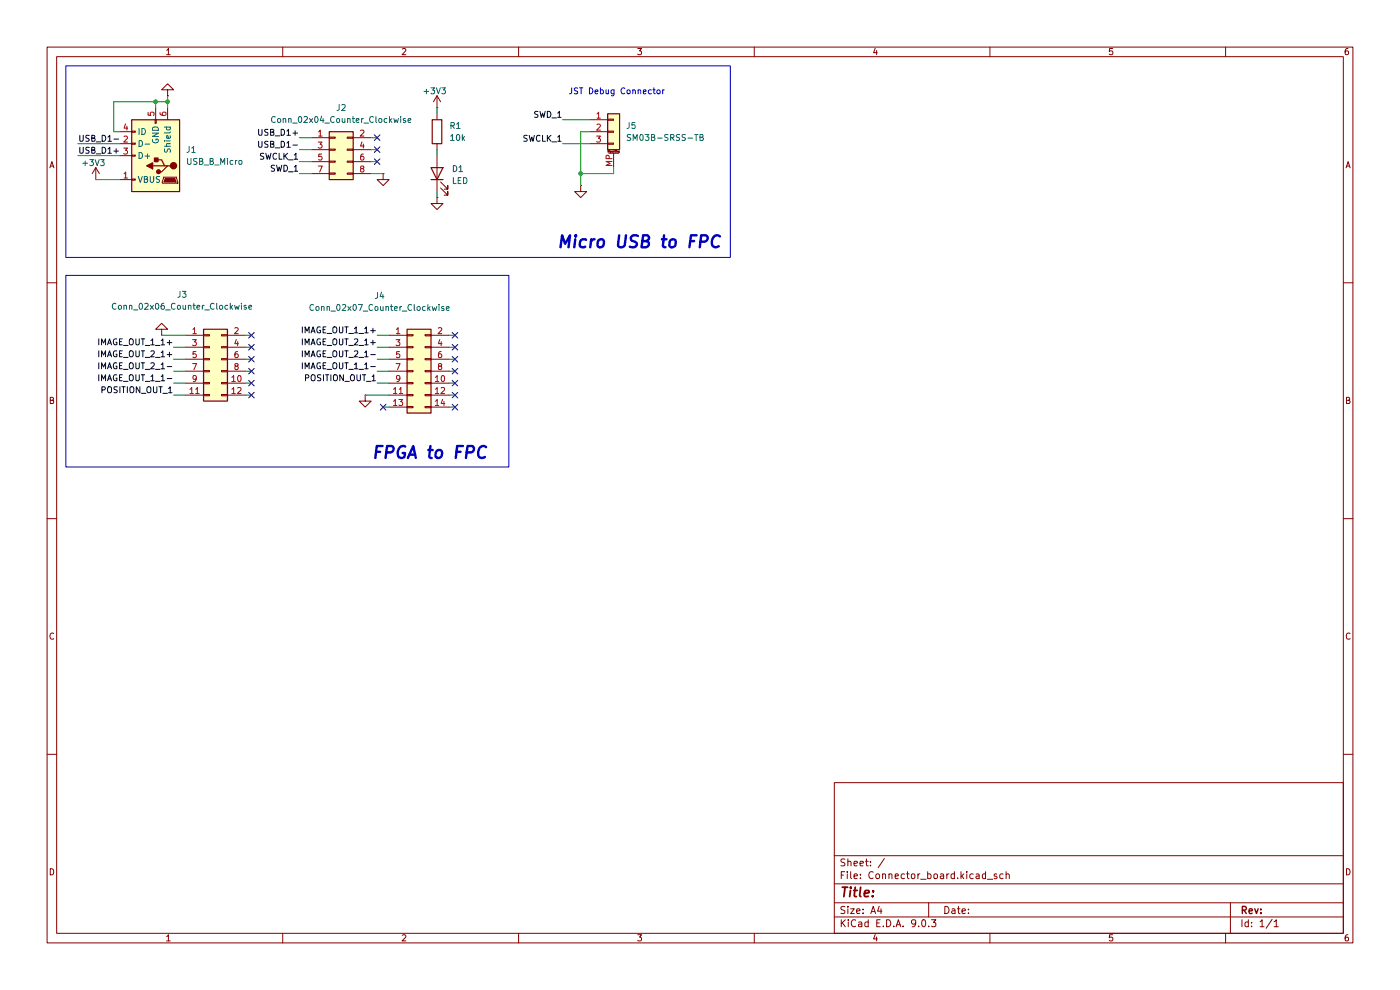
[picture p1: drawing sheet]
(kicad_sch
 (version 20250114)
 (generator "eeschema")
 (generator_version "9.0")
 (paper "A4")
 (lib_symbols
  (symbol "Connector:USB_B_Micro"
   (pin_names
    (offset 1.016)) (exclude_from_sim no) (in_bom yes) (on_board yes)
   (property "Reference" "J" (at -5.08 11.43 0) (effects (font (size 1.27 1.27)) (justify left)))
   (property "Value" "USB_B_Micro" (at -5.08 8.89 0) (effects (font (size 1.27 1.27)) (justify left)))
   (property "Footprint" "" (at 3.81 -1.27 0) (effects (font (size 1.27 1.27)) (hide yes)))
   (property "Datasheet" "~" (at 3.81 -1.27 0) (effects (font (size 1.27 1.27)) (hide yes)))
   (property "Description" "USB Micro Type B connector" (at 0 0 0) (effects (font (size 1.27 1.27)) (hide yes)))
   (symbol "USB_B_Micro_0_1"
    (rectangle (start -5.08 -7.62) (end 5.08 7.62) (stroke (width 0.254) (type default)) (fill (type background)))
    (polyline (pts (xy -4.699 5.842) (xy -4.699 5.588) (xy -4.445 4.826) (xy -4.445 4.572) (xy -1.651 4.572) (xy -1.651 4.826) (xy -1.397 5.588) (xy -1.397 5.842) (xy -4.699 5.842)) (stroke (width 0) (type default)) (fill (type none)))
    (polyline (pts (xy -4.318 5.588) (xy -1.778 5.588) (xy -2.032 4.826) (xy -4.064 4.826) (xy -4.318 5.588)) (stroke (width 0) (type default)) (fill (type outline)))
    (circle (center -3.81 2.159) (radius 0.635) (stroke (width 0.254) (type default)) (fill (type outline)))
    (polyline (pts (xy -3.175 2.159) (xy -2.54 2.159) (xy -1.27 3.429) (xy -0.635 3.429)) (stroke (width 0.254) (type default)) (fill (type none)))
    (polyline (pts (xy -2.54 2.159) (xy -1.905 2.159) (xy -1.27 0.889) (xy 0 0.889)) (stroke (width 0.254) (type default)) (fill (type none)))
    (polyline (pts (xy -1.905 2.159) (xy 0.635 2.159)) (stroke (width 0.254) (type default)) (fill (type none)))
    (circle (center -0.635 3.429) (radius 0.381) (stroke (width 0.254) (type default)) (fill (type outline)))
    (rectangle (start -0.127 -7.62) (end 0.127 -6.858) (stroke (width 0) (type default)) (fill (type none)))
    (rectangle (start 0.254 1.27) (end -0.508 0.508) (stroke (width 0.254) (type default)) (fill (type outline)))
    (polyline (pts (xy 0.635 2.794) (xy 0.635 1.524) (xy 1.905 2.159) (xy 0.635 2.794)) (stroke (width 0.254) (type default)) (fill (type outline)))
    (rectangle (start 5.08 4.953) (end 4.318 5.207) (stroke (width 0) (type default)) (fill (type none)))
    (rectangle (start 5.08 -0.127) (end 4.318 0.127) (stroke (width 0) (type default)) (fill (type none)))
    (rectangle (start 5.08 -2.667) (end 4.318 -2.413) (stroke (width 0) (type default)) (fill (type none)))
    (rectangle (start 5.08 -5.207) (end 4.318 -4.953) (stroke (width 0) (type default)) (fill (type none))))
   (symbol "USB_B_Micro_1_1"
    (pin passive line (at -2.54 -10.16 90) (length 2.54) (name "Shield" (effects (font (size 1.27 1.27)))) (number "6" (effects (font (size 1.27 1.27)))))
    (pin power_out line (at 0 -10.16 90) (length 2.54) (name "GND" (effects (font (size 1.27 1.27)))) (number "5" (effects (font (size 1.27 1.27)))))
    (pin power_out line (at 7.62 5.08 180) (length 2.54) (name "VBUS" (effects (font (size 1.27 1.27)))) (number "1" (effects (font (size 1.27 1.27)))))
    (pin bidirectional line (at 7.62 0 180) (length 2.54) (name "D+" (effects (font (size 1.27 1.27)))) (number "3" (effects (font (size 1.27 1.27)))))
    (pin bidirectional line (at 7.62 -2.54 180) (length 2.54) (name "D-" (effects (font (size 1.27 1.27)))) (number "2" (effects (font (size 1.27 1.27)))))
    (pin passive line (at 7.62 -5.08 180) (length 2.54) (name "ID" (effects (font (size 1.27 1.27)))) (number "4" (effects (font (size 1.27 1.27))))))
   (embedded_fonts no))
  (symbol "Connector_Generic:Conn_02x04_Odd_Even"
   (pin_names
    (offset 1.016) (hide yes)) (exclude_from_sim no) (in_bom yes) (on_board yes)
   (property "Reference" "J" (at 1.27 5.08 0) (effects (font (size 1.27 1.27))))
   (property "Value" "Conn_02x04_Odd_Even" (at 1.27 -7.62 0) (effects (font (size 1.27 1.27))))
   (property "Footprint" "" (at 0 0 0) (effects (font (size 1.27 1.27)) (hide yes)))
   (property "Datasheet" "~" (at 0 0 0) (effects (font (size 1.27 1.27)) (hide yes)))
   (property "Description" "Generic connector, double row, 02x04, odd/even pin numbering scheme (row 1 odd numbers, row 2 even numbers), script generated (kicad-library-utils/schlib/autogen/connector/)" (at 0 0 0) (effects (font (size 1.27 1.27)) (hide yes)))
   (symbol "Conn_02x04_Odd_Even_1_1"
    (rectangle (start -1.27 3.81) (end 3.81 -6.35) (stroke (width 0.254) (type default)) (fill (type background)))
    (rectangle (start -1.27 2.667) (end 0 2.413) (stroke (width 0.1524) (type default)) (fill (type none)))
    (rectangle (start -1.27 0.127) (end 0 -0.127) (stroke (width 0.1524) (type default)) (fill (type none)))
    (rectangle (start -1.27 -2.413) (end 0 -2.667) (stroke (width 0.1524) (type default)) (fill (type none)))
    (rectangle (start -1.27 -4.953) (end 0 -5.207) (stroke (width 0.1524) (type default)) (fill (type none)))
    (rectangle (start 3.81 2.667) (end 2.54 2.413) (stroke (width 0.1524) (type default)) (fill (type none)))
    (rectangle (start 3.81 0.127) (end 2.54 -0.127) (stroke (width 0.1524) (type default)) (fill (type none)))
    (rectangle (start 3.81 -2.413) (end 2.54 -2.667) (stroke (width 0.1524) (type default)) (fill (type none)))
    (rectangle (start 3.81 -4.953) (end 2.54 -5.207) (stroke (width 0.1524) (type default)) (fill (type none)))
    (pin passive line (at -5.08 2.54 0) (length 3.81) (name "Pin_1" (effects (font (size 1.27 1.27)))) (number "1" (effects (font (size 1.27 1.27)))))
    (pin passive line (at -5.08 0 0) (length 3.81) (name "Pin_3" (effects (font (size 1.27 1.27)))) (number "3" (effects (font (size 1.27 1.27)))))
    (pin passive line (at -5.08 -2.54 0) (length 3.81) (name "Pin_5" (effects (font (size 1.27 1.27)))) (number "5" (effects (font (size 1.27 1.27)))))
    (pin passive line (at -5.08 -5.08 0) (length 3.81) (name "Pin_7" (effects (font (size 1.27 1.27)))) (number "7" (effects (font (size 1.27 1.27)))))
    (pin passive line (at 7.62 2.54 180) (length 3.81) (name "Pin_2" (effects (font (size 1.27 1.27)))) (number "2" (effects (font (size 1.27 1.27)))))
    (pin passive line (at 7.62 0 180) (length 3.81) (name "Pin_4" (effects (font (size 1.27 1.27)))) (number "4" (effects (font (size 1.27 1.27)))))
    (pin passive line (at 7.62 -2.54 180) (length 3.81) (name "Pin_6" (effects (font (size 1.27 1.27)))) (number "6" (effects (font (size 1.27 1.27)))))
    (pin passive line (at 7.62 -5.08 180) (length 3.81) (name "Pin_8" (effects (font (size 1.27 1.27)))) (number "8" (effects (font (size 1.27 1.27))))))
   (embedded_fonts no))
  (symbol "Connector_Generic:Conn_02x06_Odd_Even"
   (pin_names
    (offset 1.016) (hide yes)) (exclude_from_sim no) (in_bom yes) (on_board yes)
   (property "Reference" "J" (at 1.27 7.62 0) (effects (font (size 1.27 1.27))))
   (property "Value" "Conn_02x06_Odd_Even" (at 1.27 -10.16 0) (effects (font (size 1.27 1.27))))
   (property "Footprint" "" (at 0 0 0) (effects (font (size 1.27 1.27)) (hide yes)))
   (property "Datasheet" "~" (at 0 0 0) (effects (font (size 1.27 1.27)) (hide yes)))
   (property "Description" "Generic connector, double row, 02x06, odd/even pin numbering scheme (row 1 odd numbers, row 2 even numbers), script generated (kicad-library-utils/schlib/autogen/connector/)" (at 0 0 0) (effects (font (size 1.27 1.27)) (hide yes)))
   (symbol "Conn_02x06_Odd_Even_1_1"
    (rectangle (start -1.27 6.35) (end 3.81 -8.89) (stroke (width 0.254) (type default)) (fill (type background)))
    (rectangle (start -1.27 5.207) (end 0 4.953) (stroke (width 0.1524) (type default)) (fill (type none)))
    (rectangle (start -1.27 2.667) (end 0 2.413) (stroke (width 0.1524) (type default)) (fill (type none)))
    (rectangle (start -1.27 0.127) (end 0 -0.127) (stroke (width 0.1524) (type default)) (fill (type none)))
    (rectangle (start -1.27 -2.413) (end 0 -2.667) (stroke (width 0.1524) (type default)) (fill (type none)))
    (rectangle (start -1.27 -4.953) (end 0 -5.207) (stroke (width 0.1524) (type default)) (fill (type none)))
    (rectangle (start -1.27 -7.493) (end 0 -7.747) (stroke (width 0.1524) (type default)) (fill (type none)))
    (rectangle (start 3.81 5.207) (end 2.54 4.953) (stroke (width 0.1524) (type default)) (fill (type none)))
    (rectangle (start 3.81 2.667) (end 2.54 2.413) (stroke (width 0.1524) (type default)) (fill (type none)))
    (rectangle (start 3.81 0.127) (end 2.54 -0.127) (stroke (width 0.1524) (type default)) (fill (type none)))
    (rectangle (start 3.81 -2.413) (end 2.54 -2.667) (stroke (width 0.1524) (type default)) (fill (type none)))
    (rectangle (start 3.81 -4.953) (end 2.54 -5.207) (stroke (width 0.1524) (type default)) (fill (type none)))
    (rectangle (start 3.81 -7.493) (end 2.54 -7.747) (stroke (width 0.1524) (type default)) (fill (type none)))
    (pin passive line (at -5.08 5.08 0) (length 3.81) (name "Pin_1" (effects (font (size 1.27 1.27)))) (number "1" (effects (font (size 1.27 1.27)))))
    (pin passive line (at -5.08 2.54 0) (length 3.81) (name "Pin_3" (effects (font (size 1.27 1.27)))) (number "3" (effects (font (size 1.27 1.27)))))
    (pin passive line (at -5.08 0 0) (length 3.81) (name "Pin_5" (effects (font (size 1.27 1.27)))) (number "5" (effects (font (size 1.27 1.27)))))
    (pin passive line (at -5.08 -2.54 0) (length 3.81) (name "Pin_7" (effects (font (size 1.27 1.27)))) (number "7" (effects (font (size 1.27 1.27)))))
    (pin passive line (at -5.08 -5.08 0) (length 3.81) (name "Pin_9" (effects (font (size 1.27 1.27)))) (number "9" (effects (font (size 1.27 1.27)))))
    (pin passive line (at -5.08 -7.62 0) (length 3.81) (name "Pin_11" (effects (font (size 1.27 1.27)))) (number "11" (effects (font (size 1.27 1.27)))))
    (pin passive line (at 7.62 5.08 180) (length 3.81) (name "Pin_2" (effects (font (size 1.27 1.27)))) (number "2" (effects (font (size 1.27 1.27)))))
    (pin passive line (at 7.62 2.54 180) (length 3.81) (name "Pin_4" (effects (font (size 1.27 1.27)))) (number "4" (effects (font (size 1.27 1.27)))))
    (pin passive line (at 7.62 0 180) (length 3.81) (name "Pin_6" (effects (font (size 1.27 1.27)))) (number "6" (effects (font (size 1.27 1.27)))))
    (pin passive line (at 7.62 -2.54 180) (length 3.81) (name "Pin_8" (effects (font (size 1.27 1.27)))) (number "8" (effects (font (size 1.27 1.27)))))
    (pin passive line (at 7.62 -5.08 180) (length 3.81) (name "Pin_10" (effects (font (size 1.27 1.27)))) (number "10" (effects (font (size 1.27 1.27)))))
    (pin passive line (at 7.62 -7.62 180) (length 3.81) (name "Pin_12" (effects (font (size 1.27 1.27)))) (number "12" (effects (font (size 1.27 1.27))))))
   (embedded_fonts no))
  (symbol "Connector_Generic:Conn_02x07_Odd_Even"
   (pin_names
    (offset 1.016) (hide yes)) (exclude_from_sim no) (in_bom yes) (on_board yes)
   (property "Reference" "J" (at 1.27 10.16 0) (effects (font (size 1.27 1.27))))
   (property "Value" "Conn_02x07_Odd_Even" (at 1.27 -10.16 0) (effects (font (size 1.27 1.27))))
   (property "Footprint" "" (at 0 0 0) (effects (font (size 1.27 1.27)) (hide yes)))
   (property "Datasheet" "~" (at 0 0 0) (effects (font (size 1.27 1.27)) (hide yes)))
   (property "Description" "Generic connector, double row, 02x07, odd/even pin numbering scheme (row 1 odd numbers, row 2 even numbers), script generated (kicad-library-utils/schlib/autogen/connector/)" (at 0 0 0) (effects (font (size 1.27 1.27)) (hide yes)))
   (symbol "Conn_02x07_Odd_Even_1_1"
    (rectangle (start -1.27 8.89) (end 3.81 -8.89) (stroke (width 0.254) (type default)) (fill (type background)))
    (rectangle (start -1.27 7.747) (end 0 7.493) (stroke (width 0.1524) (type default)) (fill (type none)))
    (rectangle (start -1.27 5.207) (end 0 4.953) (stroke (width 0.1524) (type default)) (fill (type none)))
    (rectangle (start -1.27 2.667) (end 0 2.413) (stroke (width 0.1524) (type default)) (fill (type none)))
    (rectangle (start -1.27 0.127) (end 0 -0.127) (stroke (width 0.1524) (type default)) (fill (type none)))
    (rectangle (start -1.27 -2.413) (end 0 -2.667) (stroke (width 0.1524) (type default)) (fill (type none)))
    (rectangle (start -1.27 -4.953) (end 0 -5.207) (stroke (width 0.1524) (type default)) (fill (type none)))
    (rectangle (start -1.27 -7.493) (end 0 -7.747) (stroke (width 0.1524) (type default)) (fill (type none)))
    (rectangle (start 3.81 7.747) (end 2.54 7.493) (stroke (width 0.1524) (type default)) (fill (type none)))
    (rectangle (start 3.81 5.207) (end 2.54 4.953) (stroke (width 0.1524) (type default)) (fill (type none)))
    (rectangle (start 3.81 2.667) (end 2.54 2.413) (stroke (width 0.1524) (type default)) (fill (type none)))
    (rectangle (start 3.81 0.127) (end 2.54 -0.127) (stroke (width 0.1524) (type default)) (fill (type none)))
    (rectangle (start 3.81 -2.413) (end 2.54 -2.667) (stroke (width 0.1524) (type default)) (fill (type none)))
    (rectangle (start 3.81 -4.953) (end 2.54 -5.207) (stroke (width 0.1524) (type default)) (fill (type none)))
    (rectangle (start 3.81 -7.493) (end 2.54 -7.747) (stroke (width 0.1524) (type default)) (fill (type none)))
    (pin passive line (at -5.08 7.62 0) (length 3.81) (name "Pin_1" (effects (font (size 1.27 1.27)))) (number "1" (effects (font (size 1.27 1.27)))))
    (pin passive line (at -5.08 5.08 0) (length 3.81) (name "Pin_3" (effects (font (size 1.27 1.27)))) (number "3" (effects (font (size 1.27 1.27)))))
    (pin passive line (at -5.08 2.54 0) (length 3.81) (name "Pin_5" (effects (font (size 1.27 1.27)))) (number "5" (effects (font (size 1.27 1.27)))))
    (pin passive line (at -5.08 0 0) (length 3.81) (name "Pin_7" (effects (font (size 1.27 1.27)))) (number "7" (effects (font (size 1.27 1.27)))))
    (pin passive line (at -5.08 -2.54 0) (length 3.81) (name "Pin_9" (effects (font (size 1.27 1.27)))) (number "9" (effects (font (size 1.27 1.27)))))
    (pin passive line (at -5.08 -5.08 0) (length 3.81) (name "Pin_11" (effects (font (size 1.27 1.27)))) (number "11" (effects (font (size 1.27 1.27)))))
    (pin passive line (at -5.08 -7.62 0) (length 3.81) (name "Pin_13" (effects (font (size 1.27 1.27)))) (number "13" (effects (font (size 1.27 1.27)))))
    (pin passive line (at 7.62 7.62 180) (length 3.81) (name "Pin_2" (effects (font (size 1.27 1.27)))) (number "2" (effects (font (size 1.27 1.27)))))
    (pin passive line (at 7.62 5.08 180) (length 3.81) (name "Pin_4" (effects (font (size 1.27 1.27)))) (number "4" (effects (font (size 1.27 1.27)))))
    (pin passive line (at 7.62 2.54 180) (length 3.81) (name "Pin_6" (effects (font (size 1.27 1.27)))) (number "6" (effects (font (size 1.27 1.27)))))
    (pin passive line (at 7.62 0 180) (length 3.81) (name "Pin_8" (effects (font (size 1.27 1.27)))) (number "8" (effects (font (size 1.27 1.27)))))
    (pin passive line (at 7.62 -2.54 180) (length 3.81) (name "Pin_10" (effects (font (size 1.27 1.27)))) (number "10" (effects (font (size 1.27 1.27)))))
    (pin passive line (at 7.62 -5.08 180) (length 3.81) (name "Pin_12" (effects (font (size 1.27 1.27)))) (number "12" (effects (font (size 1.27 1.27)))))
    (pin passive line (at 7.62 -7.62 180) (length 3.81) (name "Pin_14" (effects (font (size 1.27 1.27)))) (number "14" (effects (font (size 1.27 1.27))))))
   (embedded_fonts no))
  (symbol "Connector_Generic_MountingPin:Conn_01x03_MountingPin"
   (pin_names
    (offset 1.016) (hide yes)) (exclude_from_sim no) (in_bom yes) (on_board yes)
   (property "Reference" "J" (at 0 5.08 0) (effects (font (size 1.27 1.27))))
   (property "Value" "Conn_01x03_MountingPin" (at 1.27 -5.08 0) (effects (font (size 1.27 1.27)) (justify left)))
   (property "Footprint" "" (at 0 0 0) (effects (font (size 1.27 1.27)) (hide yes)))
   (property "Datasheet" "~" (at 0 0 0) (effects (font (size 1.27 1.27)) (hide yes)))
   (property "Description" "Generic connectable mounting pin connector, single row, 01x03, script generated (kicad-library-utils/schlib/autogen/connector/)" (at 0 0 0) (effects (font (size 1.27 1.27)) (hide yes)))
   (symbol "Conn_01x03_MountingPin_1_1"
    (rectangle (start -1.27 3.81) (end 1.27 -3.81) (stroke (width 0.254) (type default)) (fill (type background)))
    (rectangle (start -1.27 2.667) (end 0 2.413) (stroke (width 0.1524) (type default)) (fill (type none)))
    (rectangle (start -1.27 0.127) (end 0 -0.127) (stroke (width 0.1524) (type default)) (fill (type none)))
    (rectangle (start -1.27 -2.413) (end 0 -2.667) (stroke (width 0.1524) (type default)) (fill (type none)))
    (polyline (pts (xy -1.016 -4.572) (xy 1.016 -4.572)) (stroke (width 0.1524) (type default)) (fill (type none)))
    (text "Mounting" (at 0 -4.191 0) (effects (font (size 0.381 0.381))))
    (pin passive line (at -5.08 2.54 0) (length 3.81) (name "Pin_1" (effects (font (size 1.27 1.27)))) (number "1" (effects (font (size 1.27 1.27)))))
    (pin passive line (at -5.08 0 0) (length 3.81) (name "Pin_2" (effects (font (size 1.27 1.27)))) (number "2" (effects (font (size 1.27 1.27)))))
    (pin passive line (at -5.08 -2.54 0) (length 3.81) (name "Pin_3" (effects (font (size 1.27 1.27)))) (number "3" (effects (font (size 1.27 1.27)))))
    (pin passive line (at 0 -7.62 90) (length 3.048) (name "MountPin" (effects (font (size 1.27 1.27)))) (number "MP" (effects (font (size 1.27 1.27))))))
   (embedded_fonts no))
  (symbol "Device:LED"
   (pin_numbers (hide yes))
   (pin_names
    (offset 1.016) (hide yes)) (exclude_from_sim no) (in_bom yes) (on_board yes)
   (property "Reference" "D" (at 0 2.54 0) (effects (font (size 1.27 1.27))))
   (property "Value" "LED" (at 0 -2.54 0) (effects (font (size 1.27 1.27))))
   (property "Footprint" "" (at 0 0 0) (effects (font (size 1.27 1.27)) (hide yes)))
   (property "Datasheet" "~" (at 0 0 0) (effects (font (size 1.27 1.27)) (hide yes)))
   (property "Description" "Light emitting diode" (at 0 0 0) (effects (font (size 1.27 1.27)) (hide yes)))
   (property "Sim.Pins" "1=K 2=A" (at 0 0 0) (effects (font (size 1.27 1.27)) (hide yes)))
   (symbol "LED_0_1"
    (polyline (pts (xy -3.048 -0.762) (xy -4.572 -2.286) (xy -3.81 -2.286) (xy -4.572 -2.286) (xy -4.572 -1.524)) (stroke (width 0) (type default)) (fill (type none)))
    (polyline (pts (xy -1.778 -0.762) (xy -3.302 -2.286) (xy -2.54 -2.286) (xy -3.302 -2.286) (xy -3.302 -1.524)) (stroke (width 0) (type default)) (fill (type none)))
    (polyline (pts (xy -1.27 0) (xy 1.27 0)) (stroke (width 0) (type default)) (fill (type none)))
    (polyline (pts (xy -1.27 -1.27) (xy -1.27 1.27)) (stroke (width 0.254) (type default)) (fill (type none)))
    (polyline (pts (xy 1.27 -1.27) (xy 1.27 1.27) (xy -1.27 0) (xy 1.27 -1.27)) (stroke (width 0.254) (type default)) (fill (type none))))
   (symbol "LED_1_1"
    (pin passive line (at -3.81 0 0) (length 2.54) (name "K" (effects (font (size 1.27 1.27)))) (number "1" (effects (font (size 1.27 1.27)))))
    (pin passive line (at 3.81 0 180) (length 2.54) (name "A" (effects (font (size 1.27 1.27)))) (number "2" (effects (font (size 1.27 1.27))))))
   (embedded_fonts no))
  (symbol "Device:R"
   (pin_numbers (hide yes))
   (pin_names
    (offset 0)) (exclude_from_sim no) (in_bom yes) (on_board yes)
   (property "Reference" "R" (at 2.032 0 90) (effects (font (size 1.27 1.27))))
   (property "Value" "R" (at 0 0 90) (effects (font (size 1.27 1.27))))
   (property "Footprint" "" (at -1.778 0 90) (effects (font (size 1.27 1.27)) (hide yes)))
   (property "Datasheet" "~" (at 0 0 0) (effects (font (size 1.27 1.27)) (hide yes)))
   (property "Description" "Resistor" (at 0 0 0) (effects (font (size 1.27 1.27)) (hide yes)))
   (symbol "R_0_1"
    (rectangle (start -1.016 -2.54) (end 1.016 2.54) (stroke (width 0.254) (type default)) (fill (type none))))
   (symbol "R_1_1"
    (pin passive line (at 0 3.81 270) (length 1.27) (name "~" (effects (font (size 1.27 1.27)))) (number "1" (effects (font (size 1.27 1.27)))))
    (pin passive line (at 0 -3.81 90) (length 1.27) (name "~" (effects (font (size 1.27 1.27)))) (number "2" (effects (font (size 1.27 1.27))))))
   (embedded_fonts no))
  (symbol "GND_8"
   (power)
   (pin_numbers (hide yes))
   (pin_names
    (offset 0) (hide yes)) (exclude_from_sim no) (in_bom yes) (on_board yes)
   (property "Reference" "#PWR" (at 0 -6.35 0) (effects (font (size 1.27 1.27)) (hide yes)))
   (property "Value" "GND" (at 0 -3.81 0) (effects (font (size 1.27 1.27))))
   (property "Footprint" "" (at 0 0 0) (effects (font (size 1.27 1.27)) (hide yes)))
   (property "Datasheet" "" (at 0 0 0) (effects (font (size 1.27 1.27)) (hide yes)))
   (property "Description" "Power symbol creates a global label with name \"GND\" , ground" (at 0 0 0) (effects (font (size 1.27 1.27)) (hide yes)))
   (symbol "GND_8_0_1"
    (polyline (pts (xy 0 0) (xy 0 -1.27) (xy 1.27 -1.27) (xy 0 -2.54) (xy -1.27 -1.27) (xy 0 -1.27)) (stroke (width 0) (type default)) (fill (type none))))
   (symbol "GND_8_1_1"
    (pin power_in line (at 0 0 270) (length 0) (name "~" (effects (font (size 1.27 1.27)))) (number "1" (effects (font (size 1.27 1.27))))))
   (embedded_fonts no))
  (symbol "power:+3V3"
   (power)
   (pin_numbers (hide yes))
   (pin_names
    (offset 0) (hide yes)) (exclude_from_sim no) (in_bom yes) (on_board yes)
   (property "Reference" "#PWR" (at 0 -3.81 0) (effects (font (size 1.27 1.27)) (hide yes)))
   (property "Value" "+3V3" (at 0 3.556 0) (effects (font (size 1.27 1.27))))
   (property "Footprint" "" (at 0 0 0) (effects (font (size 1.27 1.27)) (hide yes)))
   (property "Datasheet" "" (at 0 0 0) (effects (font (size 1.27 1.27)) (hide yes)))
   (property "Description" "Power symbol creates a global label with name \"+3V3\"" (at 0 0 0) (effects (font (size 1.27 1.27)) (hide yes)))
   (symbol "+3V3_0_1"
    (polyline (pts (xy -0.762 1.27) (xy 0 2.54)) (stroke (width 0) (type default)) (fill (type none)))
    (polyline (pts (xy 0 2.54) (xy 0.762 1.27)) (stroke (width 0) (type default)) (fill (type none)))
    (polyline (pts (xy 0 0) (xy 0 2.54)) (stroke (width 0) (type default)) (fill (type none))))
   (symbol "+3V3_1_1"
    (pin power_in line (at 0 0 90) (length 0) (name "~" (effects (font (size 1.27 1.27)))) (number "1" (effects (font (size 1.27 1.27))))))
   (embedded_fonts no)))
 (rectangle
  (start 13.97 13.97)
  (end 154.94 54.61)
  (stroke (width 0) (type default))
  (fill (type none)))
 (rectangle
  (start 13.97 58.42)
  (end 107.95 99.06)
  (stroke (width 0) (type default))
  (fill (type none)))
 (text "FPGA to FPC"
  (exclude_from_sim no)
  (at 91.186 96.266 0)
  (effects (font (size 2.54 2.54) (thickness 0.508)
    (bold yes)
    (italic yes))))
 (text "Micro USB to FPC"
  (exclude_from_sim no)
  (at 135.636 51.562 0)
  (effects (font (size 2.54 2.54) (thickness 0.508)
    (bold yes)
    (italic yes))))
 (text "JST Debug Connector"
  (exclude_from_sim no)
  (at 120.523 20.32 0)
  (effects (font (size 1.27 1.27)) (justify left bottom)))
 (junction
  (at 33.02 21.59)
  (diameter 0)
  (color 0 0 0 0))
 (junction
  (at 123.19 36.83)
  (diameter 0)
  (color 0 0 0 0))
 (junction
  (at 35.56 21.59)
  (diameter 0)
  (color 0 0 0 0))
 (no_connect
  (at 96.52 71.12))
 (no_connect
  (at 80.01 34.29))
 (no_connect
  (at 53.34 81.28))
 (no_connect
  (at 80.01 29.21))
 (no_connect
  (at 81.28 86.36))
 (no_connect
  (at 53.34 76.2))
 (no_connect
  (at 96.52 81.28))
 (no_connect
  (at 53.34 71.12))
 (no_connect
  (at 96.52 78.74))
 (no_connect
  (at 53.34 83.82))
 (no_connect
  (at 96.52 83.82))
 (no_connect
  (at 53.34 73.66))
 (no_connect
  (at 80.01 31.75))
 (no_connect
  (at 53.34 78.74))
 (no_connect
  (at 96.52 73.66))
 (no_connect
  (at 96.52 76.2))
 (no_connect
  (at 96.52 86.36))
 (wire
  (pts (xy 25.4 30.48) (xy 16.51 30.48))
  (stroke (width 0) (type default)))
 (wire
  (pts (xy 63.5 34.29) (xy 66.04 34.29))
  (stroke (width 0) (type default)))
 (wire
  (pts (xy 36.83 81.28) (xy 39.37 81.28))
  (stroke (width 0) (type default)))
 (wire
  (pts (xy 24.13 27.94) (xy 25.4 27.94))
  (stroke (width 0) (type default)))
 (wire
  (pts (xy 25.4 33.02) (xy 16.51 33.02))
  (stroke (width 0) (type default)))
 (wire
  (pts (xy 78.74 31.75) (xy 80.01 31.75))
  (stroke (width 0) (type default)))
 (wire
  (pts (xy 36.83 76.2) (xy 39.37 76.2))
  (stroke (width 0) (type default)))
 (wire
  (pts (xy 53.34 71.12) (xy 52.07 71.12))
  (stroke (width 0) (type default)))
 (wire
  (pts (xy 53.34 83.82) (xy 52.07 83.82))
  (stroke (width 0) (type default)))
 (wire
  (pts (xy 36.83 83.82) (xy 39.37 83.82))
  (stroke (width 0) (type default)))
 (wire
  (pts (xy 78.74 29.21) (xy 80.01 29.21))
  (stroke (width 0) (type default)))
 (wire
  (pts (xy 63.5 31.75) (xy 66.04 31.75))
  (stroke (width 0) (type default)))
 (wire
  (pts (xy 33.02 22.86) (xy 33.02 21.59))
  (stroke (width 0) (type default)))
 (wire
  (pts (xy 80.01 71.12) (xy 82.55 71.12))
  (stroke (width 0) (type default)))
 (wire
  (pts (xy 80.01 78.74) (xy 82.55 78.74))
  (stroke (width 0) (type default)))
 (wire
  (pts (xy 36.83 73.66) (xy 39.37 73.66))
  (stroke (width 0) (type default)))
 (wire
  (pts (xy 77.47 83.82) (xy 82.55 83.82))
  (stroke (width 0) (type default)))
 (wire
  (pts (xy 119.38 30.48) (xy 125.095 30.48))
  (stroke (width 0) (type default)))
 (wire
  (pts (xy 78.74 36.83) (xy 81.28 36.83))
  (stroke (width 0) (type default)))
 (wire
  (pts (xy 96.52 81.28) (xy 95.25 81.28))
  (stroke (width 0) (type default)))
 (wire
  (pts (xy 80.01 76.2) (xy 82.55 76.2))
  (stroke (width 0) (type default)))
 (wire
  (pts (xy 96.52 83.82) (xy 95.25 83.82))
  (stroke (width 0) (type default)))
 (wire
  (pts (xy 92.71 31.75) (xy 92.71 33.02))
  (stroke (width 0) (type default)))
 (wire
  (pts (xy 80.01 73.66) (xy 82.55 73.66))
  (stroke (width 0) (type default)))
 (wire
  (pts (xy 96.52 71.12) (xy 95.25 71.12))
  (stroke (width 0) (type default)))
 (wire
  (pts (xy 24.13 27.94) (xy 24.13 21.59))
  (stroke (width 0) (type default)))
 (wire
  (pts (xy 119.38 25.4) (xy 125.095 25.4))
  (stroke (width 0) (type default)))
 (wire
  (pts (xy 53.34 73.66) (xy 52.07 73.66))
  (stroke (width 0) (type default)))
 (wire
  (pts (xy 92.71 22.86) (xy 92.71 24.13))
  (stroke (width 0) (type default)))
 (wire
  (pts (xy 20.32 38.1) (xy 25.4 38.1))
  (stroke (width 0) (type default)))
 (wire
  (pts (xy 78.74 34.29) (xy 80.01 34.29))
  (stroke (width 0) (type default)))
 (wire
  (pts (xy 96.52 78.74) (xy 95.25 78.74))
  (stroke (width 0) (type default)))
 (wire
  (pts (xy 53.34 78.74) (xy 52.07 78.74))
  (stroke (width 0) (type default)))
 (wire
  (pts (xy 63.5 36.83) (xy 66.04 36.83))
  (stroke (width 0) (type default)))
 (wire
  (pts (xy 24.13 21.59) (xy 33.02 21.59))
  (stroke (width 0) (type default)))
 (wire
  (pts (xy 53.34 76.2) (xy 52.07 76.2))
  (stroke (width 0) (type default)))
 (wire
  (pts (xy 63.5 29.21) (xy 66.04 29.21))
  (stroke (width 0) (type default)))
 (wire
  (pts (xy 81.28 86.36) (xy 82.55 86.36))
  (stroke (width 0) (type default)))
 (wire
  (pts (xy 123.19 36.83) (xy 123.19 39.37))
  (stroke (width 0) (type default)))
 (wire
  (pts (xy 125.095 27.94) (xy 123.19 27.94))
  (stroke (width 0) (type default)))
 (wire
  (pts (xy 35.56 22.86) (xy 35.56 21.59))
  (stroke (width 0) (type default)))
 (wire
  (pts (xy 36.83 78.74) (xy 39.37 78.74))
  (stroke (width 0) (type default)))
 (wire
  (pts (xy 123.19 27.94) (xy 123.19 36.83))
  (stroke (width 0) (type default)))
 (wire
  (pts (xy 130.175 35.56) (xy 130.175 36.83))
  (stroke (width 0) (type default)))
 (wire
  (pts (xy 92.71 40.64) (xy 92.71 41.91))
  (stroke (width 0) (type default)))
 (wire
  (pts (xy 96.52 86.36) (xy 95.25 86.36))
  (stroke (width 0) (type default)))
 (wire
  (pts (xy 35.56 21.59) (xy 35.56 20.32))
  (stroke (width 0) (type default)))
 (wire
  (pts (xy 123.19 36.83) (xy 130.175 36.83))
  (stroke (width 0) (type default)))
 (wire
  (pts (xy 33.02 21.59) (xy 35.56 21.59))
  (stroke (width 0) (type default)))
 (wire
  (pts (xy 80.01 81.28) (xy 82.55 81.28))
  (stroke (width 0) (type default)))
 (wire
  (pts (xy 96.52 76.2) (xy 95.25 76.2))
  (stroke (width 0) (type default)))
 (wire
  (pts (xy 53.34 81.28) (xy 52.07 81.28))
  (stroke (width 0) (type default)))
 (wire
  (pts (xy 96.52 73.66) (xy 95.25 73.66))
  (stroke (width 0) (type default)))
 (wire
  (pts (xy 34.29 71.12) (xy 39.37 71.12))
  (stroke (width 0) (type default)))
 (label "IMAGE_OUT_1_1-"
  (at 36.83 81.28 180)
  (effects (font (size 1.27 1.27)) (justify right bottom)))
 (label "IMAGE_OUT_1_1-"
  (at 80.01 78.74 180)
  (effects (font (size 1.27 1.27)) (justify right bottom)))
 (label "USB_D1-"
  (at 16.51 30.48 0)
  (effects (font (size 1.27 1.27)) (justify left bottom)))
 (label "SWCLK_1"
  (at 119.38 30.48 180)
  (effects (font (size 1.27 1.27)) (justify right bottom)))
 (label "USB_D1-"
  (at 63.5 31.75 180)
  (effects (font (size 1.27 1.27)) (justify right bottom)))
 (label "POSITION_OUT_1"
  (at 80.01 81.28 180)
  (effects (font (size 1.27 1.27)) (justify right bottom)))
 (label "IMAGE_OUT_1_1+"
  (at 36.83 73.66 180)
  (effects (font (size 1.27 1.27)) (justify right bottom)))
 (label "USB_D1+"
  (at 16.51 33.02 0)
  (effects (font (size 1.27 1.27)) (justify left bottom)))
 (label "USB_D1+"
  (at 63.5 29.21 180)
  (effects (font (size 1.27 1.27)) (justify right bottom)))
 (label "IMAGE_OUT_2_1-"
  (at 36.83 78.74 180)
  (effects (font (size 1.27 1.27)) (justify right bottom)))
 (label "SWD_1"
  (at 119.38 25.4 180)
  (effects (font (size 1.27 1.27)) (justify right bottom)))
 (label "SWCLK_1"
  (at 63.5 34.29 180)
  (effects (font (size 1.27 1.27)) (justify right bottom)))
 (label "IMAGE_OUT_2_1-"
  (at 80.01 76.2 180)
  (effects (font (size 1.27 1.27)) (justify right bottom)))
 (label "IMAGE_OUT_2_1+"
  (at 36.83 76.2 180)
  (effects (font (size 1.27 1.27)) (justify right bottom)))
 (label "SWD_1"
  (at 63.5 36.83 180)
  (effects (font (size 1.27 1.27)) (justify right bottom)))
 (label "IMAGE_OUT_1_1+"
  (at 80.01 71.12 180)
  (effects (font (size 1.27 1.27)) (justify right bottom)))
 (label "POSITION_OUT_1"
  (at 36.83 83.82 180)
  (effects (font (size 1.27 1.27)) (justify right bottom)))
 (label "IMAGE_OUT_2_1+"
  (at 80.01 73.66 180)
  (effects (font (size 1.27 1.27)) (justify right bottom)))
 (symbol
  (lib_id "Connector_Generic:Conn_02x07_Odd_Even")
  (at 87.63 78.74 0)
  (unit 1)
  (exclude_from_sim no)
  (in_bom yes)
  (on_board yes)
  (dnp no)
  (property "Reference" "J4" (at 80.518 62.738 0) (effects (font (size 1.27 1.27))))
  (property "Value" "Conn_02x07_Counter_Clockwise" (at 80.518 65.278 0) (effects (font (size 1.27 1.27))))
  (property "Footprint" "Connector_Molex:Molex_SlimStack_502430-1410_2x07_P0.40mm_Vertical" (at 87.63 78.74 0) (effects (font (size 1.27 1.27)) (hide yes)))
  (property "Datasheet" "~" (at 87.63 78.74 0) (effects (font (size 1.27 1.27)) (hide yes)))
  (property "Description" "Generic connector, double row, 02x07, odd/even pin numbering scheme (row 1 odd numbers, row 2 even numbers), script generated (kicad-library-utils/schlib/autogen/connector/)" (at 87.63 78.74 0) (effects (font (size 1.27 1.27)) (hide yes)))
  (pin "11")
  (pin "2")
  (pin "9")
  (pin "7")
  (pin "4")
  (pin "5")
  (pin "12")
  (pin "6")
  (pin "13")
  (pin "1")
  (pin "14")
  (pin "3")
  (pin "10")
  (pin "8"))
 (symbol
  (lib_name "GND_8")
  (lib_id "power:GND")
  (at 77.47 83.82 0)
  (unit 1)
  (exclude_from_sim no)
  (in_bom yes)
  (on_board yes)
  (dnp no)
  (property "Reference" "#PWR04" (at 77.47 90.17 0) (effects (font (size 1.27 1.27)) (hide yes)))
  (property "Value" "GND" (at 77.47 87.884 0) (effects (font (size 1.27 1.27)) (hide yes)))
  (property "Footprint" "" (at 77.47 83.82 0) (effects (font (size 1.27 1.27)) (hide yes)))
  (property "Datasheet" "" (at 77.47 83.82 0) (effects (font (size 1.27 1.27)) (hide yes)))
  (property "Description" "Power symbol creates a global label with name \"GND\" , ground" (at 77.47 83.82 0) (effects (font (size 1.27 1.27)) (hide yes)))
  (pin "1"))
 (symbol
  (lib_id "Connector_Generic:Conn_02x06_Odd_Even")
  (at 44.45 76.2 0)
  (unit 1)
  (exclude_from_sim no)
  (in_bom yes)
  (on_board yes)
  (dnp no)
  (property "Reference" "J3" (at 38.608 62.484 0) (effects (font (size 1.27 1.27))))
  (property "Value" "Conn_02x06_Counter_Clockwise" (at 38.608 65.024 0) (effects (font (size 1.27 1.27))))
  (property "Footprint" "Connector_PinHeader_2.54mm:PinHeader_2x06_P2.54mm_Vertical" (at 44.45 76.2 0) (effects (font (size 1.27 1.27)) (hide yes)))
  (property "Datasheet" "~" (at 44.45 76.2 0) (effects (font (size 1.27 1.27)) (hide yes)))
  (property "Description" "Generic connector, double row, 02x06, odd/even pin numbering scheme (row 1 odd numbers, row 2 even numbers), script generated (kicad-library-utils/schlib/autogen/connector/)" (at 44.45 76.2 0) (effects (font (size 1.27 1.27)) (hide yes)))
  (pin "2")
  (pin "10")
  (pin "5")
  (pin "6")
  (pin "11")
  (pin "8")
  (pin "3")
  (pin "9")
  (pin "7")
  (pin "4")
  (pin "12")
  (pin "1"))
 (symbol
  (lib_id "Connector:USB_B_Micro")
  (at 33.02 33.02 180)
  (unit 1)
  (exclude_from_sim no)
  (in_bom yes)
  (on_board yes)
  (dnp no)
  (fields_autoplaced yes)
  (property "Reference" "J1" (at 39.37 31.7499 0) (effects (font (size 1.27 1.27)) (justify right)))
  (property "Value" "USB_B_Micro" (at 39.37 34.2899 0) (effects (font (size 1.27 1.27)) (justify right)))
  (property "Footprint" "Connector_USB:USB_Micro-B_Molex_47346-0001" (at 29.21 31.75 0) (effects (font (size 1.27 1.27)) (hide yes)))
  (property "Datasheet" "~" (at 29.21 31.75 0) (effects (font (size 1.27 1.27)) (hide yes)))
  (property "Description" "USB Micro Type B connector" (at 33.02 33.02 0) (effects (font (size 1.27 1.27)) (hide yes)))
  (pin "3")
  (pin "5")
  (pin "1")
  (pin "6")
  (pin "2")
  (pin "4"))
 (symbol
  (lib_name "GND_8")
  (lib_id "power:GND")
  (at 81.28 36.83 0)
  (unit 1)
  (exclude_from_sim no)
  (in_bom yes)
  (on_board yes)
  (dnp no)
  (property "Reference" "#PWR01" (at 81.28 43.18 0) (effects (font (size 1.27 1.27)) (hide yes)))
  (property "Value" "GND" (at 81.28 40.894 0) (effects (font (size 1.27 1.27)) (hide yes)))
  (property "Footprint" "" (at 81.28 36.83 0) (effects (font (size 1.27 1.27)) (hide yes)))
  (property "Datasheet" "" (at 81.28 36.83 0) (effects (font (size 1.27 1.27)) (hide yes)))
  (property "Description" "Power symbol creates a global label with name \"GND\" , ground" (at 81.28 36.83 0) (effects (font (size 1.27 1.27)) (hide yes)))
  (pin "1"))
 (symbol
  (lib_name "GND_8")
  (lib_id "power:GND")
  (at 35.56 20.32 180)
  (unit 1)
  (exclude_from_sim no)
  (in_bom yes)
  (on_board yes)
  (dnp no)
  (fields_autoplaced yes)
  (property "Reference" "#PWR011" (at 35.56 13.97 0) (effects (font (size 1.27 1.27)) (hide yes)))
  (property "Value" "GND" (at 35.56 15.24 0) (effects (font (size 1.27 1.27)) (hide yes)))
  (property "Footprint" "" (at 35.56 20.32 0) (effects (font (size 1.27 1.27)) (hide yes)))
  (property "Datasheet" "" (at 35.56 20.32 0) (effects (font (size 1.27 1.27)) (hide yes)))
  (property "Description" "Power symbol creates a global label with name \"GND\" , ground" (at 35.56 20.32 0) (effects (font (size 1.27 1.27)) (hide yes)))
  (pin "1"))
 (symbol
  (lib_name "GND_8")
  (lib_id "power:GND")
  (at 34.29 71.12 180)
  (unit 1)
  (exclude_from_sim no)
  (in_bom yes)
  (on_board yes)
  (dnp no)
  (property "Reference" "#PWR03" (at 34.29 64.77 0) (effects (font (size 1.27 1.27)) (hide yes)))
  (property "Value" "GND" (at 34.29 67.056 0) (effects (font (size 1.27 1.27)) (hide yes)))
  (property "Footprint" "" (at 34.29 71.12 0) (effects (font (size 1.27 1.27)) (hide yes)))
  (property "Datasheet" "" (at 34.29 71.12 0) (effects (font (size 1.27 1.27)) (hide yes)))
  (property "Description" "Power symbol creates a global label with name \"GND\" , ground" (at 34.29 71.12 0) (effects (font (size 1.27 1.27)) (hide yes)))
  (pin "1"))
 (symbol
  (lib_id "Device:R")
  (at 92.71 27.94 0)
  (unit 1)
  (exclude_from_sim no)
  (in_bom yes)
  (on_board yes)
  (dnp no)
  (fields_autoplaced yes)
  (property "Reference" "R1" (at 95.25 26.6699 0) (effects (font (size 1.27 1.27)) (justify left)))
  (property "Value" "10k" (at 95.25 29.2099 0) (effects (font (size 1.27 1.27)) (justify left)))
  (property "Footprint" "Resistor_SMD:R_0603_1608Metric_Pad0.98x0.95mm_HandSolder" (at 90.932 27.94 90) (effects (font (size 1.27 1.27)) (hide yes)))
  (property "Datasheet" "~" (at 92.71 27.94 0) (effects (font (size 1.27 1.27)) (hide yes)))
  (property "Description" "Resistor" (at 92.71 27.94 0) (effects (font (size 1.27 1.27)) (hide yes)))
  (pin "2")
  (pin "1"))
 (symbol
  (lib_id "Connector_Generic:Conn_02x04_Odd_Even")
  (at 71.12 31.75 0)
  (unit 1)
  (exclude_from_sim no)
  (in_bom yes)
  (on_board yes)
  (dnp no)
  (fields_autoplaced yes)
  (property "Reference" "J2" (at 72.39 22.86 0) (effects (font (size 1.27 1.27))))
  (property "Value" "Conn_02x04_Counter_Clockwise" (at 72.39 25.4 0) (effects (font (size 1.27 1.27))))
  (property "Footprint" "Connector_Molex:Molex_SlimStack_502430-0820_2x04_P0.40mm_Vertical" (at 71.12 31.75 0) (effects (font (size 1.27 1.27)) (hide yes)))
  (property "Datasheet" "~" (at 71.12 31.75 0) (effects (font (size 1.27 1.27)) (hide yes)))
  (property "Description" "Generic connector, double row, 02x04, odd/even pin numbering scheme (row 1 odd numbers, row 2 even numbers), script generated (kicad-library-utils/schlib/autogen/connector/)" (at 71.12 31.75 0) (effects (font (size 1.27 1.27)) (hide yes)))
  (pin "2")
  (pin "6")
  (pin "4")
  (pin "1")
  (pin "5")
  (pin "3")
  (pin "8")
  (pin "7"))
 (symbol
  (lib_name "GND_8")
  (lib_id "power:GND")
  (at 92.71 41.91 0)
  (unit 1)
  (exclude_from_sim no)
  (in_bom yes)
  (on_board yes)
  (dnp no)
  (property "Reference" "#PWR02" (at 92.71 48.26 0) (effects (font (size 1.27 1.27)) (hide yes)))
  (property "Value" "GND" (at 92.71 45.974 0) (effects (font (size 1.27 1.27)) (hide yes)))
  (property "Footprint" "" (at 92.71 41.91 0) (effects (font (size 1.27 1.27)) (hide yes)))
  (property "Datasheet" "" (at 92.71 41.91 0) (effects (font (size 1.27 1.27)) (hide yes)))
  (property "Description" "Power symbol creates a global label with name \"GND\" , ground" (at 92.71 41.91 0) (effects (font (size 1.27 1.27)) (hide yes)))
  (pin "1"))
 (symbol
  (lib_id "Device:LED")
  (at 92.71 36.83 90)
  (unit 1)
  (exclude_from_sim no)
  (in_bom yes)
  (on_board yes)
  (dnp no)
  (property "Reference" "D1" (at 95.758 35.814 90) (effects (font (size 1.27 1.27)) (justify right)))
  (property "Value" "LED" (at 95.758 38.354 90) (effects (font (size 1.27 1.27)) (justify right)))
  (property "Footprint" "Diode_SMD:D_0603_1608Metric" (at 92.71 36.83 0) (effects (font (size 1.27 1.27)) (hide yes)))
  (property "Datasheet" "~" (at 92.71 36.83 0) (effects (font (size 1.27 1.27)) (hide yes)))
  (property "Description" "Light emitting diode" (at 92.71 36.83 0) (effects (font (size 1.27 1.27)) (hide yes)))
  (property "Sim.Pins" "1=K 2=A" (at 92.71 36.83 0) (effects (font (size 1.27 1.27)) (hide yes)))
  (pin "2")
  (pin "1"))
 (symbol
  (lib_id "power:+3V3")
  (at 20.32 38.1 0)
  (unit 1)
  (exclude_from_sim no)
  (in_bom yes)
  (on_board yes)
  (dnp no)
  (property "Reference" "#PWR05" (at 20.32 41.91 0) (effects (font (size 1.27 1.27)) (hide yes)))
  (property "Value" "+3V3" (at 19.812 34.544 0) (effects (font (size 1.27 1.27))))
  (property "Footprint" "" (at 20.32 38.1 0) (effects (font (size 1.27 1.27)) (hide yes)))
  (property "Datasheet" "" (at 20.32 38.1 0) (effects (font (size 1.27 1.27)) (hide yes)))
  (property "Description" "Power symbol creates a global label with name \"+3V3\"" (at 20.32 38.1 0) (effects (font (size 1.27 1.27)) (hide yes)))
  (pin "1"))
 (symbol
  (lib_name "GND_8")
  (lib_id "power:GND")
  (at 123.19 39.37 0)
  (unit 1)
  (exclude_from_sim no)
  (in_bom yes)
  (on_board yes)
  (dnp no)
  (property "Reference" "#PWR07" (at 123.19 45.72 0) (effects (font (size 1.27 1.27)) (hide yes)))
  (property "Value" "GND" (at 123.19 43.434 0) (effects (font (size 1.27 1.27)) (hide yes)))
  (property "Footprint" "" (at 123.19 39.37 0) (effects (font (size 1.27 1.27)) (hide yes)))
  (property "Datasheet" "" (at 123.19 39.37 0) (effects (font (size 1.27 1.27)) (hide yes)))
  (property "Description" "Power symbol creates a global label with name \"GND\" , ground" (at 123.19 39.37 0) (effects (font (size 1.27 1.27)) (hide yes)))
  (pin "1"))
 (symbol
  (lib_id "power:+3V3")
  (at 92.71 22.86 0)
  (unit 1)
  (exclude_from_sim no)
  (in_bom yes)
  (on_board yes)
  (dnp no)
  (property "Reference" "#PWR06" (at 92.71 26.67 0) (effects (font (size 1.27 1.27)) (hide yes)))
  (property "Value" "+3V3" (at 92.202 19.304 0) (effects (font (size 1.27 1.27))))
  (property "Footprint" "" (at 92.71 22.86 0) (effects (font (size 1.27 1.27)) (hide yes)))
  (property "Datasheet" "" (at 92.71 22.86 0) (effects (font (size 1.27 1.27)) (hide yes)))
  (property "Description" "Power symbol creates a global label with name \"+3V3\"" (at 92.71 22.86 0) (effects (font (size 1.27 1.27)) (hide yes)))
  (pin "1"))
 (symbol
  (lib_id "Connector_Generic_MountingPin:Conn_01x03_MountingPin")
  (at 130.175 27.94 0)
  (unit 1)
  (exclude_from_sim no)
  (in_bom yes)
  (on_board yes)
  (dnp no)
  (fields_autoplaced yes)
  (property "Reference" "J5" (at 132.715 26.67 0) (effects (font (size 1.27 1.27)) (justify left)))
  (property "Value" "SM03B-SRSS-TB" (at 132.715 29.21 0) (effects (font (size 1.27 1.27)) (justify left)))
  (property "Footprint" "Connector_JST:JST_SH_SM03B-SRSS-TB_1x03-1MP_P1.00mm_Horizontal" (at 130.175 27.94 0) (effects (font (size 1.27 1.27)) (hide yes)))
  (property "Datasheet" "~" (at 130.175 27.94 0) (effects (font (size 1.27 1.27)) (hide yes)))
  (property "Description" "" (at 130.175 27.94 0) (effects (font (size 1.27 1.27))))
  (pin "1")
  (pin "2")
  (pin "3")
  (pin "MP"))
 (sheet_instances
  (path ""
   (page "1")))
 (embedded_fonts no))
